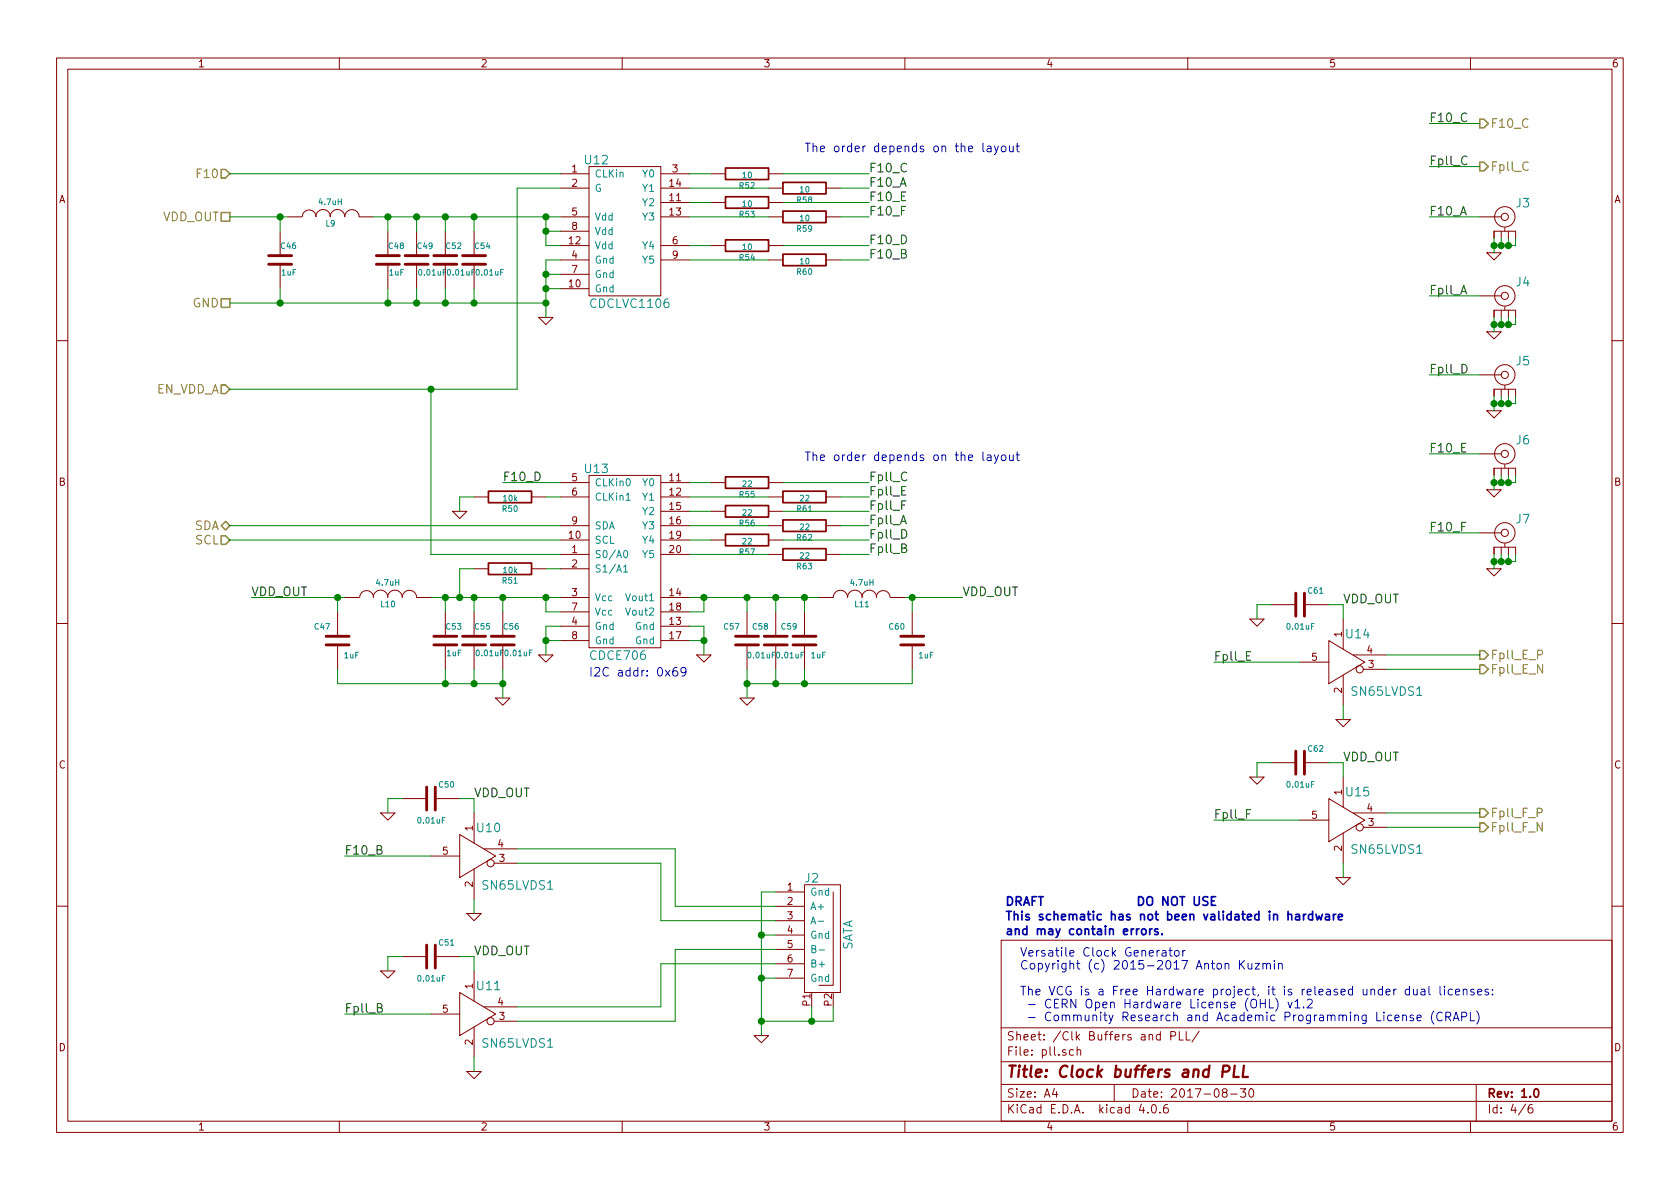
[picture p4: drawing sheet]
EESchema Schematic File Version 2
LIBS:vcg-rescue
LIBS:vcg
LIBS:power
LIBS:device
LIBS:transistors
LIBS:conn
LIBS:linear
LIBS:regul
LIBS:74xx
LIBS:cmos4000
LIBS:adc-dac
LIBS:memory
LIBS:xilinx
LIBS:microcontrollers
LIBS:dsp
LIBS:microchip
LIBS:analog_switches
LIBS:motorola
LIBS:texas
LIBS:intel
LIBS:audio
LIBS:interface
LIBS:digital-audio
LIBS:philips
LIBS:display
LIBS:cypress
LIBS:siliconi
LIBS:opto
LIBS:atmel
LIBS:contrib
LIBS:valves
LIBS:vcg-cache
EELAYER 25 0
EELAYER END
$Descr A4 11693 8268
encoding utf-8
Sheet 4 6
Title "Clock buffers and PLL"
Date "2017-08-30"
Rev "1.0"
Comp ""
Comment1 ""
Comment2 ""
Comment3 ""
Comment4 ""
$EndDescr
Text Notes 7100 7100 0    60   ~ 0
Versatile Clock Generator\nCopyright (c) 2015-2017 Anton Kuzmin\n\nThe VCG is a Free Hardware project, it is released under dual licenses:\n - CERN Open Hardware License (OHL) v1.2\n - Community Research and Academic Programming License (CRAPL)
$Comp
L CDCLVC1106 U12
U 1 1
P 4350 1600
F 0 "U12" H 4150 2100 60  0000 C CNN
F 1 "CDCLVC1106" H 4100 1100 60  0000 L CNN
F 2 "Housings_SSOP:TSSOP-14_4.4x5mm_Pitch0.65mm" H 4100 2050 60  0001 C CNN
F 3 "" H 4100 2050 60  0000 C CNN
	1    4350 1600
	1    0    0    -1  
$EndComp
Text HLabel 1600 1200 0    60   Input ~ 0
F10
Text HLabel 1600 2700 0    60   Input ~ 0
EN_VDD_A
Text HLabel 1600 2100 0    60   UnSpc ~ 0
GND
Text HLabel 1600 1500 0    60   UnSpc ~ 0
VDD_OUT
$Comp
L GND-RESCUE-vcg #PWR69
U 1 1
P 3800 2200
F 0 "#PWR69" H 3800 2200 30  0001 C CNN
F 1 "GND" H 3800 2130 30  0001 C CNN
F 2 "" H 3800 2200 60  0000 C CNN
F 3 "" H 3800 2200 60  0000 C CNN
	1    3800 2200
	1    0    0    -1  
$EndComp
$Comp
L INDUCTOR L9
U 1 1
P 2300 1500
F 0 "L9" V 2250 1500 40  0000 C CNN
F 1 "4.7uH" V 2400 1500 40  0000 C CNN
F 2 "footprints:IND_0603" H 2300 1500 60  0001 C CNN
F 3 "" H 2300 1500 60  0000 C CNN
	1    2300 1500
	0    -1   -1   0   
$EndComp
$Comp
L C-RESCUE-vcg C48
U 1 1
P 2700 1800
F 0 "C48" H 2700 1900 40  0000 L CNN
F 1 "1uF" H 2706 1715 40  0000 L CNN
F 2 "Capacitors_SMD:C_0805" H 2738 1650 30  0001 C CNN
F 3 "" H 2700 1800 60  0000 C CNN
	1    2700 1800
	1    0    0    -1  
$EndComp
$Comp
L C-RESCUE-vcg C49
U 1 1
P 2900 1800
F 0 "C49" H 2900 1900 40  0000 L CNN
F 1 "0.01uF" H 2906 1715 40  0000 L CNN
F 2 "Capacitors_SMD:C_0603" H 2938 1650 30  0001 C CNN
F 3 "" H 2900 1800 60  0000 C CNN
	1    2900 1800
	1    0    0    -1  
$EndComp
$Comp
L C-RESCUE-vcg C52
U 1 1
P 3100 1800
F 0 "C52" H 3100 1900 40  0000 L CNN
F 1 "0.01uF" H 3106 1715 40  0000 L CNN
F 2 "Capacitors_SMD:C_0603" H 3138 1650 30  0001 C CNN
F 3 "" H 3100 1800 60  0000 C CNN
	1    3100 1800
	1    0    0    -1  
$EndComp
$Comp
L C-RESCUE-vcg C54
U 1 1
P 3300 1800
F 0 "C54" H 3300 1900 40  0000 L CNN
F 1 "0.01uF" H 3306 1715 40  0000 L CNN
F 2 "Capacitors_SMD:C_0603" H 3338 1650 30  0001 C CNN
F 3 "" H 3300 1800 60  0000 C CNN
	1    3300 1800
	1    0    0    -1  
$EndComp
$Comp
L R-RESCUE-vcg R52
U 1 1
P 5200 1200
F 0 "R52" V 5280 1200 40  0000 C CNN
F 1 "10" V 5207 1201 40  0000 C CNN
F 2 "Resistors_SMD:R_0603" V 5130 1200 30  0001 C CNN
F 3 "" H 5200 1200 30  0000 C CNN
	1    5200 1200
	0    1    1    0   
$EndComp
$Comp
L R-RESCUE-vcg R58
U 1 1
P 5600 1300
F 0 "R58" V 5680 1300 40  0000 C CNN
F 1 "10" V 5607 1301 40  0000 C CNN
F 2 "Resistors_SMD:R_0603" V 5530 1300 30  0001 C CNN
F 3 "" H 5600 1300 30  0000 C CNN
	1    5600 1300
	0    1    1    0   
$EndComp
$Comp
L R-RESCUE-vcg R53
U 1 1
P 5200 1400
F 0 "R53" V 5280 1400 40  0000 C CNN
F 1 "10" V 5207 1401 40  0000 C CNN
F 2 "Resistors_SMD:R_0603" V 5130 1400 30  0001 C CNN
F 3 "" H 5200 1400 30  0000 C CNN
	1    5200 1400
	0    1    1    0   
$EndComp
$Comp
L R-RESCUE-vcg R59
U 1 1
P 5600 1500
F 0 "R59" V 5680 1500 40  0000 C CNN
F 1 "10" V 5607 1501 40  0000 C CNN
F 2 "Resistors_SMD:R_0603" V 5530 1500 30  0001 C CNN
F 3 "" H 5600 1500 30  0000 C CNN
	1    5600 1500
	0    1    1    0   
$EndComp
$Comp
L R-RESCUE-vcg R54
U 1 1
P 5200 1700
F 0 "R54" V 5280 1700 40  0000 C CNN
F 1 "10" V 5207 1701 40  0000 C CNN
F 2 "Resistors_SMD:R_0603" V 5130 1700 30  0001 C CNN
F 3 "" H 5200 1700 30  0000 C CNN
	1    5200 1700
	0    1    1    0   
$EndComp
$Comp
L R-RESCUE-vcg R60
U 1 1
P 5600 1800
F 0 "R60" V 5680 1800 40  0000 C CNN
F 1 "10" V 5607 1801 40  0000 C CNN
F 2 "Resistors_SMD:R_0603" V 5530 1800 30  0001 C CNN
F 3 "" H 5600 1800 30  0000 C CNN
	1    5600 1800
	0    1    1    0   
$EndComp
Text Label 6050 1400 0    60   ~ 0
F10_E
Text Label 6050 1500 0    60   ~ 0
F10_F
Text Label 6050 1300 0    60   ~ 0
F10_A
Text Label 6050 1800 0    60   ~ 0
F10_B
Text Label 6050 1200 0    60   ~ 0
F10_C
Text Label 6050 1700 0    60   ~ 0
F10_D
Text Notes 5600 1050 0    60   ~ 0
The order depends on the layout
Text HLabel 10300 850  2    60   Output ~ 0
F10_C
Text Label 9950 850  0    60   ~ 0
F10_C
$Comp
L CDCE706 U13
U 1 1
P 4350 3850
F 0 "U13" H 4150 4450 60  0000 C CNN
F 1 "CDCE706" H 4100 3150 60  0000 L CNN
F 2 "Housings_SSOP:TSSOP-20_4.4x6.5mm_Pitch0.65mm" H 4100 4400 60  0001 C CNN
F 3 "" H 4100 4400 60  0000 C CNN
	1    4350 3850
	1    0    0    -1  
$EndComp
$Comp
L R-RESCUE-vcg R55
U 1 1
P 5200 3350
F 0 "R55" V 5280 3350 40  0000 C CNN
F 1 "22" V 5207 3351 40  0000 C CNN
F 2 "Resistors_SMD:R_0603" V 5130 3350 30  0001 C CNN
F 3 "" H 5200 3350 30  0000 C CNN
	1    5200 3350
	0    1    1    0   
$EndComp
$Comp
L R-RESCUE-vcg R61
U 1 1
P 5600 3450
F 0 "R61" V 5680 3450 40  0000 C CNN
F 1 "22" V 5607 3451 40  0000 C CNN
F 2 "Resistors_SMD:R_0603" V 5530 3450 30  0001 C CNN
F 3 "" H 5600 3450 30  0000 C CNN
	1    5600 3450
	0    1    1    0   
$EndComp
$Comp
L R-RESCUE-vcg R56
U 1 1
P 5200 3550
F 0 "R56" V 5280 3550 40  0000 C CNN
F 1 "22" V 5207 3551 40  0000 C CNN
F 2 "Resistors_SMD:R_0603" V 5130 3550 30  0001 C CNN
F 3 "" H 5200 3550 30  0000 C CNN
	1    5200 3550
	0    1    1    0   
$EndComp
$Comp
L R-RESCUE-vcg R62
U 1 1
P 5600 3650
F 0 "R62" V 5680 3650 40  0000 C CNN
F 1 "22" V 5607 3651 40  0000 C CNN
F 2 "Resistors_SMD:R_0603" V 5530 3650 30  0001 C CNN
F 3 "" H 5600 3650 30  0000 C CNN
	1    5600 3650
	0    1    1    0   
$EndComp
Text Notes 5600 3200 0    60   ~ 0
The order depends on the layout
$Comp
L R-RESCUE-vcg R57
U 1 1
P 5200 3750
F 0 "R57" V 5280 3750 40  0000 C CNN
F 1 "22" V 5207 3751 40  0000 C CNN
F 2 "Resistors_SMD:R_0603" V 5130 3750 30  0001 C CNN
F 3 "" H 5200 3750 30  0000 C CNN
	1    5200 3750
	0    1    1    0   
$EndComp
$Comp
L R-RESCUE-vcg R63
U 1 1
P 5600 3850
F 0 "R63" V 5680 3850 40  0000 C CNN
F 1 "22" V 5607 3851 40  0000 C CNN
F 2 "Resistors_SMD:R_0603" V 5530 3850 30  0001 C CNN
F 3 "" H 5600 3850 30  0000 C CNN
	1    5600 3850
	0    1    1    0   
$EndComp
Text Label 6050 3650 0    60   ~ 0
Fpll_A
Text Label 6050 3850 0    60   ~ 0
Fpll_B
Text Label 6050 3350 0    60   ~ 0
Fpll_C
Text Label 6050 3750 0    60   ~ 0
Fpll_D
Text Label 6050 3450 0    60   ~ 0
Fpll_E
Text Label 6050 3550 0    60   ~ 0
Fpll_F
$Comp
L GND-RESCUE-vcg #PWR70
U 1 1
P 3800 4550
F 0 "#PWR70" H 3800 4550 30  0001 C CNN
F 1 "GND" H 3800 4480 30  0001 C CNN
F 2 "" H 3800 4550 60  0000 C CNN
F 3 "" H 3800 4550 60  0000 C CNN
	1    3800 4550
	1    0    0    -1  
$EndComp
$Comp
L GND-RESCUE-vcg #PWR71
U 1 1
P 4900 4550
F 0 "#PWR71" H 4900 4550 30  0001 C CNN
F 1 "GND" H 4900 4480 30  0001 C CNN
F 2 "" H 4900 4550 60  0000 C CNN
F 3 "" H 4900 4550 60  0000 C CNN
	1    4900 4550
	1    0    0    -1  
$EndComp
$Comp
L INDUCTOR L10
U 1 1
P 2700 4150
F 0 "L10" V 2650 4150 40  0000 C CNN
F 1 "4.7uH" V 2800 4150 40  0000 C CNN
F 2 "footprints:IND_0603" H 2700 4150 60  0001 C CNN
F 3 "" H 2700 4150 60  0000 C CNN
	1    2700 4150
	0    -1   -1   0   
$EndComp
$Comp
L C-RESCUE-vcg C53
U 1 1
P 3100 4450
F 0 "C53" H 3100 4550 40  0000 L CNN
F 1 "1uF" H 3106 4365 40  0000 L CNN
F 2 "Capacitors_SMD:C_0805" H 3138 4300 30  0001 C CNN
F 3 "" H 3100 4450 60  0000 C CNN
	1    3100 4450
	1    0    0    -1  
$EndComp
$Comp
L C-RESCUE-vcg C55
U 1 1
P 3300 4450
F 0 "C55" H 3300 4550 40  0000 L CNN
F 1 "0.01uF" H 3306 4365 40  0000 L CNN
F 2 "Capacitors_SMD:C_0603" H 3338 4300 30  0001 C CNN
F 3 "" H 3300 4450 60  0000 C CNN
	1    3300 4450
	1    0    0    -1  
$EndComp
$Comp
L C-RESCUE-vcg C56
U 1 1
P 3500 4450
F 0 "C56" H 3500 4550 40  0000 L CNN
F 1 "0.01uF" H 3506 4365 40  0000 L CNN
F 2 "Capacitors_SMD:C_0603" H 3538 4300 30  0001 C CNN
F 3 "" H 3500 4450 60  0000 C CNN
	1    3500 4450
	1    0    0    -1  
$EndComp
$Comp
L GND-RESCUE-vcg #PWR68
U 1 1
P 3500 4850
F 0 "#PWR68" H 3500 4850 30  0001 C CNN
F 1 "GND" H 3500 4780 30  0001 C CNN
F 2 "" H 3500 4850 60  0000 C CNN
F 3 "" H 3500 4850 60  0000 C CNN
	1    3500 4850
	1    0    0    -1  
$EndComp
$Comp
L GND-RESCUE-vcg #PWR78
U 1 1
P 10400 1750
F 0 "#PWR78" H 10400 1750 30  0001 C CNN
F 1 "GND" H 10400 1680 30  0001 C CNN
F 2 "" H 10400 1750 60  0000 C CNN
F 3 "" H 10400 1750 60  0000 C CNN
	1    10400 1750
	1    0    0    -1  
$EndComp
Text Label 9950 1500 0    60   ~ 0
F10_A
Text Label 9950 2050 0    60   ~ 0
Fpll_A
Text Label 9950 2600 0    60   ~ 0
Fpll_D
Text Label 9950 3150 0    60   ~ 0
F10_E
Text Label 9950 3700 0    60   ~ 0
F10_F
Text HLabel 10300 1150 2    60   Output ~ 0
Fpll_C
Text Label 9950 1150 0    60   ~ 0
Fpll_C
Text HLabel 10300 4550 2    60   Output ~ 0
Fpll_E_P
Text HLabel 10300 4650 2    60   Output ~ 0
Fpll_E_N
Text HLabel 10300 5650 2    60   Output ~ 0
Fpll_F_P
Text HLabel 10300 5750 2    60   Output ~ 0
Fpll_F_N
$Comp
L SN65LVDS1 U14
U 1 1
P 9250 4600
F 0 "U14" H 9450 4800 60  0000 C CNN
F 1 "SN65LVDS1" H 9400 4400 60  0000 L CNN
F 2 "TO_SOT_Packages_SMD:SOT-23-5" H 9250 4600 60  0001 C CNN
F 3 "" H 9250 4600 60  0000 C CNN
	1    9250 4600
	1    0    0    -1  
$EndComp
$Comp
L SN65LVDS1 U15
U 1 1
P 9250 5700
F 0 "U15" H 9450 5900 60  0000 C CNN
F 1 "SN65LVDS1" H 9400 5500 60  0000 L CNN
F 2 "TO_SOT_Packages_SMD:SOT-23-5" H 9250 5700 60  0001 C CNN
F 3 "" H 9250 5700 60  0000 C CNN
	1    9250 5700
	1    0    0    -1  
$EndComp
$Comp
L GND-RESCUE-vcg #PWR76
U 1 1
P 9350 5000
F 0 "#PWR76" H 9350 5000 30  0001 C CNN
F 1 "GND" H 9350 4930 30  0001 C CNN
F 2 "" H 9350 5000 60  0000 C CNN
F 3 "" H 9350 5000 60  0000 C CNN
	1    9350 5000
	1    0    0    -1  
$EndComp
$Comp
L GND-RESCUE-vcg #PWR77
U 1 1
P 9350 6100
F 0 "#PWR77" H 9350 6100 30  0001 C CNN
F 1 "GND" H 9350 6030 30  0001 C CNN
F 2 "" H 9350 6100 60  0000 C CNN
F 3 "" H 9350 6100 60  0000 C CNN
	1    9350 6100
	1    0    0    -1  
$EndComp
$Comp
L GND-RESCUE-vcg #PWR74
U 1 1
P 8750 4300
F 0 "#PWR74" H 8750 4300 30  0001 C CNN
F 1 "GND" H 8750 4230 30  0001 C CNN
F 2 "" H 8750 4300 60  0000 C CNN
F 3 "" H 8750 4300 60  0000 C CNN
	1    8750 4300
	1    0    0    -1  
$EndComp
$Comp
L GND-RESCUE-vcg #PWR75
U 1 1
P 8750 5400
F 0 "#PWR75" H 8750 5400 30  0001 C CNN
F 1 "GND" H 8750 5330 30  0001 C CNN
F 2 "" H 8750 5400 60  0000 C CNN
F 3 "" H 8750 5400 60  0000 C CNN
	1    8750 5400
	1    0    0    -1  
$EndComp
Text Label 9350 4200 0    60   ~ 0
VDD_OUT
Text Label 9350 5300 0    60   ~ 0
VDD_OUT
Text Label 8450 4600 0    60   ~ 0
Fpll_E
Text Label 8450 5700 0    60   ~ 0
Fpll_F
$Comp
L SN65LVDS1 U10
U 1 1
P 3200 5950
F 0 "U10" H 3400 6150 60  0000 C CNN
F 1 "SN65LVDS1" H 3350 5750 60  0000 L CNN
F 2 "TO_SOT_Packages_SMD:SOT-23-5" H 3200 5950 60  0001 C CNN
F 3 "" H 3200 5950 60  0000 C CNN
	1    3200 5950
	1    0    0    -1  
$EndComp
$Comp
L SN65LVDS1 U11
U 1 1
P 3200 7050
F 0 "U11" H 3400 7250 60  0000 C CNN
F 1 "SN65LVDS1" H 3350 6850 60  0000 L CNN
F 2 "TO_SOT_Packages_SMD:SOT-23-5" H 3200 7050 60  0001 C CNN
F 3 "" H 3200 7050 60  0000 C CNN
	1    3200 7050
	1    0    0    -1  
$EndComp
$Comp
L GND-RESCUE-vcg #PWR66
U 1 1
P 3300 6350
F 0 "#PWR66" H 3300 6350 30  0001 C CNN
F 1 "GND" H 3300 6280 30  0001 C CNN
F 2 "" H 3300 6350 60  0000 C CNN
F 3 "" H 3300 6350 60  0000 C CNN
	1    3300 6350
	1    0    0    -1  
$EndComp
$Comp
L GND-RESCUE-vcg #PWR67
U 1 1
P 3300 7450
F 0 "#PWR67" H 3300 7450 30  0001 C CNN
F 1 "GND" H 3300 7380 30  0001 C CNN
F 2 "" H 3300 7450 60  0000 C CNN
F 3 "" H 3300 7450 60  0000 C CNN
	1    3300 7450
	1    0    0    -1  
$EndComp
$Comp
L C-RESCUE-vcg C51
U 1 1
P 3000 6650
F 0 "C51" V 2900 6700 40  0000 L CNN
F 1 "0.01uF" V 3150 6550 40  0000 L CNN
F 2 "Capacitors_SMD:C_0603" H 3038 6500 30  0001 C CNN
F 3 "" H 3000 6650 60  0000 C CNN
	1    3000 6650
	0    1    1    0   
$EndComp
$Comp
L GND-RESCUE-vcg #PWR63
U 1 1
P 2700 5650
F 0 "#PWR63" H 2700 5650 30  0001 C CNN
F 1 "GND" H 2700 5580 30  0001 C CNN
F 2 "" H 2700 5650 60  0000 C CNN
F 3 "" H 2700 5650 60  0000 C CNN
	1    2700 5650
	1    0    0    -1  
$EndComp
$Comp
L GND-RESCUE-vcg #PWR64
U 1 1
P 2700 6750
F 0 "#PWR64" H 2700 6750 30  0001 C CNN
F 1 "GND" H 2700 6680 30  0001 C CNN
F 2 "" H 2700 6750 60  0000 C CNN
F 3 "" H 2700 6750 60  0000 C CNN
	1    2700 6750
	1    0    0    -1  
$EndComp
Text Label 3300 5550 0    60   ~ 0
VDD_OUT
Text Label 3300 6650 0    60   ~ 0
VDD_OUT
Text Label 2400 5950 0    60   ~ 0
F10_B
Text Label 2400 7050 0    60   ~ 0
Fpll_B
$Comp
L C-RESCUE-vcg C50
U 1 1
P 3000 5550
F 0 "C50" V 2900 5600 40  0000 L CNN
F 1 "0.01uF" V 3150 5450 40  0000 L CNN
F 2 "Capacitors_SMD:C_0603" H 3038 5400 30  0001 C CNN
F 3 "" H 3000 5550 60  0000 C CNN
	1    3000 5550
	0    1    1    0   
$EndComp
$Comp
L C-RESCUE-vcg C62
U 1 1
P 9050 5300
F 0 "C62" V 8950 5350 40  0000 L CNN
F 1 "0.01uF" V 9200 5200 40  0000 L CNN
F 2 "Capacitors_SMD:C_0603" H 9088 5150 30  0001 C CNN
F 3 "" H 9050 5300 60  0000 C CNN
	1    9050 5300
	0    1    1    0   
$EndComp
$Comp
L C-RESCUE-vcg C61
U 1 1
P 9050 4200
F 0 "C61" V 8950 4250 40  0000 L CNN
F 1 "0.01uF" V 9200 4100 40  0000 L CNN
F 2 "Capacitors_SMD:C_0603" H 9088 4050 30  0001 C CNN
F 3 "" H 9050 4200 60  0000 C CNN
	1    9050 4200
	0    1    1    0   
$EndComp
$Comp
L INDUCTOR L11
U 1 1
P 6000 4150
F 0 "L11" V 5950 4150 40  0000 C CNN
F 1 "4.7uH" V 6100 4150 40  0000 C CNN
F 2 "footprints:IND_0603" H 6000 4150 60  0001 C CNN
F 3 "" H 6000 4150 60  0000 C CNN
	1    6000 4150
	0    1    -1   0   
$EndComp
$Comp
L C-RESCUE-vcg C59
U 1 1
P 5600 4450
F 0 "C59" H 5650 4550 40  0000 L CNN
F 1 "1uF" H 5450 4350 40  0000 L CNN
F 2 "Capacitors_SMD:C_0805" H 5638 4300 30  0001 C CNN
F 3 "" H 5600 4450 60  0000 C CNN
	1    5600 4450
	-1   0    0    -1  
$EndComp
$Comp
L C-RESCUE-vcg C58
U 1 1
P 5400 4450
F 0 "C58" H 5450 4550 40  0000 L CNN
F 1 "0.01uF" H 5200 4350 40  0000 L CNN
F 2 "Capacitors_SMD:C_0603" H 5438 4300 30  0001 C CNN
F 3 "" H 5400 4450 60  0000 C CNN
	1    5400 4450
	-1   0    0    -1  
$EndComp
$Comp
L C-RESCUE-vcg C57
U 1 1
P 5200 4450
F 0 "C57" H 5250 4550 40  0000 L CNN
F 1 "0.01uF" H 5000 4350 40  0000 L CNN
F 2 "Capacitors_SMD:C_0603" H 5238 4300 30  0001 C CNN
F 3 "" H 5200 4450 60  0000 C CNN
	1    5200 4450
	-1   0    0    -1  
$EndComp
$Comp
L GND-RESCUE-vcg #PWR72
U 1 1
P 5200 4850
F 0 "#PWR72" H 5200 4850 30  0001 C CNN
F 1 "GND" H 5200 4780 30  0001 C CNN
F 2 "" H 5200 4850 60  0000 C CNN
F 3 "" H 5200 4850 60  0000 C CNN
	1    5200 4850
	-1   0    0    -1  
$EndComp
Text HLabel 1600 3650 0    60   BiDi ~ 0
SDA
Text HLabel 1600 3750 0    60   Input ~ 0
SCL
Text Label 3500 3350 0    60   ~ 0
F10_D
$Comp
L R-RESCUE-vcg R50
U 1 1
P 3550 3450
F 0 "R50" V 3630 3450 40  0000 C CNN
F 1 "10k" V 3557 3451 40  0000 C CNN
F 2 "Resistors_SMD:R_0603" V 3480 3450 30  0001 C CNN
F 3 "" H 3550 3450 30  0000 C CNN
	1    3550 3450
	0    1    1    0   
$EndComp
$Comp
L GND-RESCUE-vcg #PWR65
U 1 1
P 3200 3550
F 0 "#PWR65" H 3200 3550 30  0001 C CNN
F 1 "GND" H 3200 3480 30  0001 C CNN
F 2 "" H 3200 3550 60  0000 C CNN
F 3 "" H 3200 3550 60  0000 C CNN
	1    3200 3550
	1    0    0    -1  
$EndComp
$Comp
L R-RESCUE-vcg R51
U 1 1
P 3550 3950
F 0 "R51" V 3630 3950 40  0000 C CNN
F 1 "10k" V 3557 3951 40  0000 C CNN
F 2 "Resistors_SMD:R_0603" V 3480 3950 30  0001 C CNN
F 3 "" H 3550 3950 30  0000 C CNN
	1    3550 3950
	0    1    1    0   
$EndComp
$Comp
L SATA J2
U 1 1
P 5700 6500
F 0 "J2" H 5650 6900 60  0000 C CNN
F 1 "SATA" V 5900 6500 60  0000 C CNN
F 2 "footprints:SATA" H 5700 6500 60  0001 C CNN
F 3 "" H 5700 6500 60  0000 C CNN
	1    5700 6500
	1    0    0    -1  
$EndComp
$Comp
L GND-RESCUE-vcg #PWR73
U 1 1
P 5300 7200
F 0 "#PWR73" H 5300 7200 30  0001 C CNN
F 1 "GND" H 5300 7130 30  0001 C CNN
F 2 "" H 5300 7200 60  0000 C CNN
F 3 "" H 5300 7200 60  0000 C CNN
	1    5300 7200
	1    0    0    -1  
$EndComp
Text Notes 7000 6500 0    60   ~ 12
DRAFT              DO NOT USE\nThis schematic has not been validated in hardware\nand may contain errors.
$Comp
L C-RESCUE-vcg C60
U 1 1
P 6350 4450
F 0 "C60" H 6400 4550 40  0000 L CNN
F 1 "1uF" H 6200 4350 40  0000 L CNN
F 2 "Capacitors_SMD:C_0805" H 6388 4300 30  0001 C CNN
F 3 "" H 6350 4450 60  0000 C CNN
	1    6350 4450
	-1   0    0    -1  
$EndComp
$Comp
L C-RESCUE-vcg C47
U 1 1
P 2350 4450
F 0 "C47" H 2400 4550 40  0000 L CNN
F 1 "1uF" H 2200 4350 40  0000 L CNN
F 2 "Capacitors_SMD:C_0805" H 2388 4300 30  0001 C CNN
F 3 "" H 2350 4450 60  0000 C CNN
	1    2350 4450
	-1   0    0    -1  
$EndComp
$Comp
L C-RESCUE-vcg C46
U 1 1
P 1950 1800
F 0 "C46" H 1950 1900 40  0000 L CNN
F 1 "1uF" H 1956 1715 40  0000 L CNN
F 2 "Capacitors_SMD:C_0805" H 1988 1650 30  0001 C CNN
F 3 "" H 1950 1800 60  0000 C CNN
	1    1950 1800
	1    0    0    -1  
$EndComp
Text Notes 4100 4700 0    60   ~ 0
I2C addr: 0x69
$Comp
L SMA J3
U 1 1
P 10450 1500
F 0 "J3" H 10600 1600 60  0000 C CNN
F 1 "SMA" H 10650 1400 60  0001 C CNN
F 2 "footprints:SMA_EDGE" H 10475 1500 60  0001 C CNN
F 3 "" H 10475 1500 60  0000 C CNN
	1    10450 1500
	1    0    0    -1  
$EndComp
$Comp
L SMA J4
U 1 1
P 10450 2050
F 0 "J4" H 10600 2150 60  0000 C CNN
F 1 "SMA" H 10650 1950 60  0001 C CNN
F 2 "footprints:SMA_EDGE" H 10475 2050 60  0001 C CNN
F 3 "" H 10475 2050 60  0000 C CNN
	1    10450 2050
	1    0    0    -1  
$EndComp
$Comp
L SMA J5
U 1 1
P 10450 2600
F 0 "J5" H 10600 2700 60  0000 C CNN
F 1 "SMA" H 10650 2500 60  0001 C CNN
F 2 "footprints:SMA_EDGE" H 10475 2600 60  0001 C CNN
F 3 "" H 10475 2600 60  0000 C CNN
	1    10450 2600
	1    0    0    -1  
$EndComp
$Comp
L SMA J6
U 1 1
P 10450 3150
F 0 "J6" H 10600 3250 60  0000 C CNN
F 1 "SMA" H 10650 3050 60  0001 C CNN
F 2 "footprints:SMA_EDGE" H 10475 3150 60  0001 C CNN
F 3 "" H 10475 3150 60  0000 C CNN
	1    10450 3150
	1    0    0    -1  
$EndComp
$Comp
L SMA J7
U 1 1
P 10450 3700
F 0 "J7" H 10600 3800 60  0000 C CNN
F 1 "SMA" H 10650 3600 60  0001 C CNN
F 2 "footprints:SMA_EDGE" H 10475 3700 60  0001 C CNN
F 3 "" H 10475 3700 60  0000 C CNN
	1    10450 3700
	1    0    0    -1  
$EndComp
$Comp
L GND-RESCUE-vcg #PWR79
U 1 1
P 10400 2300
F 0 "#PWR79" H 10400 2300 30  0001 C CNN
F 1 "GND" H 10400 2230 30  0001 C CNN
F 2 "" H 10400 2300 60  0000 C CNN
F 3 "" H 10400 2300 60  0000 C CNN
	1    10400 2300
	1    0    0    -1  
$EndComp
$Comp
L GND-RESCUE-vcg #PWR80
U 1 1
P 10400 2850
F 0 "#PWR80" H 10400 2850 30  0001 C CNN
F 1 "GND" H 10400 2780 30  0001 C CNN
F 2 "" H 10400 2850 60  0000 C CNN
F 3 "" H 10400 2850 60  0000 C CNN
	1    10400 2850
	1    0    0    -1  
$EndComp
$Comp
L GND-RESCUE-vcg #PWR81
U 1 1
P 10400 3400
F 0 "#PWR81" H 10400 3400 30  0001 C CNN
F 1 "GND" H 10400 3330 30  0001 C CNN
F 2 "" H 10400 3400 60  0000 C CNN
F 3 "" H 10400 3400 60  0000 C CNN
	1    10400 3400
	1    0    0    -1  
$EndComp
$Comp
L GND-RESCUE-vcg #PWR82
U 1 1
P 10400 3950
F 0 "#PWR82" H 10400 3950 30  0001 C CNN
F 1 "GND" H 10400 3880 30  0001 C CNN
F 2 "" H 10400 3950 60  0000 C CNN
F 3 "" H 10400 3950 60  0000 C CNN
	1    10400 3950
	1    0    0    -1  
$EndComp
Wire Wire Line
	1600 1200 3900 1200
Wire Wire Line
	1600 2100 3800 2100
Wire Wire Line
	3900 1800 3800 1800
Wire Wire Line
	3800 1800 3800 2200
Wire Wire Line
	3900 1900 3800 1900
Connection ~ 3800 1900
Wire Wire Line
	3900 2000 3800 2000
Connection ~ 3800 2000
Wire Wire Line
	1600 1500 2000 1500
Wire Wire Line
	2600 1500 3900 1500
Wire Wire Line
	3900 1600 3800 1600
Wire Wire Line
	3800 1500 3800 1700
Connection ~ 3800 1500
Wire Wire Line
	3800 1700 3900 1700
Connection ~ 3800 1600
Wire Wire Line
	2700 1600 2700 1500
Connection ~ 2700 1500
Wire Wire Line
	2900 1600 2900 1500
Connection ~ 2900 1500
Wire Wire Line
	3100 1600 3100 1500
Connection ~ 3100 1500
Wire Wire Line
	3300 1600 3300 1500
Connection ~ 3300 1500
Wire Wire Line
	3300 2100 3300 2000
Connection ~ 3800 2100
Wire Wire Line
	3100 2000 3100 2100
Connection ~ 3300 2100
Wire Wire Line
	2900 2000 2900 2100
Connection ~ 3100 2100
Wire Wire Line
	2700 2000 2700 2100
Connection ~ 2900 2100
Wire Wire Line
	4800 1200 4950 1200
Wire Wire Line
	4800 1300 5350 1300
Wire Wire Line
	4800 1400 4950 1400
Wire Wire Line
	4800 1500 5350 1500
Wire Wire Line
	4800 1700 4950 1700
Wire Wire Line
	4800 1800 5350 1800
Wire Wire Line
	6050 1200 5450 1200
Wire Wire Line
	6050 1300 5850 1300
Wire Wire Line
	6050 1400 5450 1400
Wire Wire Line
	6050 1500 5850 1500
Wire Wire Line
	6050 1700 5450 1700
Wire Wire Line
	6050 1800 5850 1800
Wire Wire Line
	9950 850  10300 850 
Wire Wire Line
	4800 3450 5350 3450
Wire Wire Line
	4800 3650 5350 3650
Wire Wire Line
	6050 3350 5450 3350
Wire Wire Line
	6050 3550 5450 3550
Wire Wire Line
	4800 3350 4950 3350
Wire Wire Line
	6050 3450 5850 3450
Wire Wire Line
	6050 3650 5850 3650
Wire Wire Line
	6050 3750 5450 3750
Wire Wire Line
	6050 3850 5850 3850
Wire Wire Line
	4950 3550 4800 3550
Wire Wire Line
	4950 3750 4800 3750
Wire Wire Line
	5350 3850 4800 3850
Wire Wire Line
	3900 4450 3800 4450
Wire Wire Line
	3800 4350 3800 4550
Wire Wire Line
	3900 4350 3800 4350
Connection ~ 3800 4450
Wire Wire Line
	4800 4450 4900 4450
Wire Wire Line
	4900 4350 4900 4550
Wire Wire Line
	4800 4350 4900 4350
Connection ~ 4900 4450
Wire Wire Line
	3100 4250 3100 4150
Connection ~ 3100 4150
Wire Wire Line
	3300 4150 3300 4250
Connection ~ 3300 4150
Wire Wire Line
	3500 4150 3500 4250
Connection ~ 3500 4150
Wire Wire Line
	3500 4650 3500 4850
Wire Wire Line
	3300 4650 3300 4750
Connection ~ 3500 4750
Wire Wire Line
	3100 4650 3100 4750
Connection ~ 3300 4750
Wire Wire Line
	3000 4150 3900 4150
Wire Wire Line
	3900 4250 3800 4250
Wire Wire Line
	3800 4250 3800 4150
Connection ~ 3800 4150
Wire Wire Line
	2350 4750 3500 4750
Wire Wire Line
	9950 1500 10300 1500
Wire Wire Line
	9950 2050 10300 2050
Wire Wire Line
	9950 2600 10300 2600
Wire Wire Line
	9950 3150 10300 3150
Wire Wire Line
	9950 3700 10300 3700
Wire Wire Line
	9950 1150 10300 1150
Wire Wire Line
	8750 4300 8750 4200
Wire Wire Line
	8750 4200 8850 4200
Wire Wire Line
	9250 4200 9350 4200
Wire Wire Line
	9350 4200 9350 4300
Wire Wire Line
	8750 5400 8750 5300
Wire Wire Line
	8750 5300 8850 5300
Wire Wire Line
	9250 5300 9350 5300
Wire Wire Line
	9350 5300 9350 5400
Wire Wire Line
	8450 4600 9050 4600
Wire Wire Line
	8450 5700 9050 5700
Wire Wire Line
	9350 4900 9350 5000
Wire Wire Line
	9350 6000 9350 6100
Wire Wire Line
	9650 4550 10300 4550
Wire Wire Line
	9650 4650 10300 4650
Wire Wire Line
	9650 5650 10300 5650
Wire Wire Line
	9650 5750 10300 5750
Wire Wire Line
	2700 5650 2700 5550
Wire Wire Line
	2700 5550 2800 5550
Wire Wire Line
	3200 5550 3300 5550
Wire Wire Line
	3300 5550 3300 5650
Wire Wire Line
	2700 6750 2700 6650
Wire Wire Line
	2700 6650 2800 6650
Wire Wire Line
	3200 6650 3300 6650
Wire Wire Line
	3300 6650 3300 6750
Wire Wire Line
	2400 5950 3000 5950
Wire Wire Line
	2400 7050 3000 7050
Wire Wire Line
	3300 6250 3300 6350
Wire Wire Line
	3300 7350 3300 7450
Wire Wire Line
	6700 4150 6300 4150
Wire Wire Line
	5600 4150 5600 4250
Connection ~ 5600 4150
Wire Wire Line
	5400 4150 5400 4250
Connection ~ 5400 4150
Wire Wire Line
	5200 4150 5200 4250
Connection ~ 5200 4150
Wire Wire Line
	5200 4650 5200 4850
Wire Wire Line
	5400 4650 5400 4750
Connection ~ 5200 4750
Wire Wire Line
	5600 4750 5600 4650
Connection ~ 5400 4750
Wire Wire Line
	4800 4150 5700 4150
Wire Wire Line
	5200 4750 6350 4750
Wire Wire Line
	4800 4250 4900 4250
Wire Wire Line
	4900 4250 4900 4150
Connection ~ 4900 4150
Wire Wire Line
	1600 3650 3900 3650
Wire Wire Line
	1600 3750 3900 3750
Wire Wire Line
	3500 3350 3900 3350
Wire Wire Line
	1600 2700 3600 2700
Wire Wire Line
	3600 2700 3600 1300
Wire Wire Line
	3600 1300 3900 1300
Wire Wire Line
	3300 3450 3200 3450
Wire Wire Line
	3200 3450 3200 3550
Wire Wire Line
	3800 3450 3900 3450
Wire Wire Line
	3800 3950 3900 3950
Wire Wire Line
	3300 3950 3200 3950
Wire Wire Line
	3200 3950 3200 4150
Connection ~ 3200 4150
Wire Wire Line
	3900 3850 3000 3850
Wire Wire Line
	3000 3850 3000 2700
Connection ~ 3000 2700
Wire Wire Line
	5400 6200 5300 6200
Wire Wire Line
	5300 6200 5300 7200
Wire Wire Line
	5400 6500 5300 6500
Connection ~ 5300 6500
Wire Wire Line
	5400 6800 5300 6800
Connection ~ 5300 6800
Wire Wire Line
	5300 7100 5800 7100
Wire Wire Line
	5800 7100 5800 7000
Connection ~ 5300 7100
Wire Wire Line
	5650 7000 5650 7100
Connection ~ 5650 7100
Wire Wire Line
	3600 5900 4700 5900
Wire Wire Line
	4700 5900 4700 6300
Wire Wire Line
	4700 6300 5400 6300
Wire Wire Line
	3600 6000 4600 6000
Wire Wire Line
	4600 6000 4600 6400
Wire Wire Line
	4600 6400 5400 6400
Wire Wire Line
	3600 7000 4600 7000
Wire Wire Line
	4600 7000 4600 6700
Wire Wire Line
	4600 6700 5400 6700
Wire Wire Line
	3600 7100 4700 7100
Wire Wire Line
	4700 7100 4700 6600
Wire Wire Line
	4700 6600 5400 6600
Wire Wire Line
	2350 4250 2350 4150
Connection ~ 2350 4150
Wire Wire Line
	2350 4650 2350 4750
Connection ~ 3100 4750
Wire Wire Line
	6350 4750 6350 4650
Connection ~ 5600 4750
Wire Wire Line
	6350 4250 6350 4150
Connection ~ 6350 4150
Wire Wire Line
	1950 1600 1950 1500
Connection ~ 1950 1500
Wire Wire Line
	1950 2000 1950 2100
Connection ~ 2700 2100
Connection ~ 1950 2100
Wire Wire Line
	10400 1650 10400 1750
Wire Wire Line
	10450 1650 10450 1700
Wire Wire Line
	10400 1700 10550 1700
Connection ~ 10400 1700
Wire Wire Line
	10500 1700 10500 1650
Connection ~ 10450 1700
Wire Wire Line
	10550 1700 10550 1650
Connection ~ 10500 1700
Wire Wire Line
	10400 2200 10400 2300
Wire Wire Line
	10450 2200 10450 2250
Wire Wire Line
	10400 2250 10550 2250
Connection ~ 10400 2250
Wire Wire Line
	10500 2250 10500 2200
Connection ~ 10450 2250
Wire Wire Line
	10550 2250 10550 2200
Connection ~ 10500 2250
Wire Wire Line
	10400 2750 10400 2850
Wire Wire Line
	10450 2750 10450 2800
Wire Wire Line
	10400 2800 10550 2800
Connection ~ 10400 2800
Wire Wire Line
	10500 2800 10500 2750
Connection ~ 10450 2800
Wire Wire Line
	10550 2800 10550 2750
Connection ~ 10500 2800
Wire Wire Line
	10400 3300 10400 3400
Wire Wire Line
	10450 3300 10450 3350
Wire Wire Line
	10400 3350 10550 3350
Connection ~ 10400 3350
Wire Wire Line
	10500 3350 10500 3300
Connection ~ 10450 3350
Wire Wire Line
	10550 3350 10550 3300
Connection ~ 10500 3350
Wire Wire Line
	10400 3850 10400 3950
Wire Wire Line
	10450 3850 10450 3900
Wire Wire Line
	10400 3900 10550 3900
Connection ~ 10400 3900
Wire Wire Line
	10500 3900 10500 3850
Connection ~ 10450 3900
Connection ~ 10500 3900
Wire Wire Line
	10550 3900 10550 3850
Text Label 1750 4150 0    60   ~ 0
VDD_OUT
Text Label 6700 4150 0    60   ~ 0
VDD_OUT
Wire Wire Line
	1750 4150 2400 4150
$EndSCHEMATC
